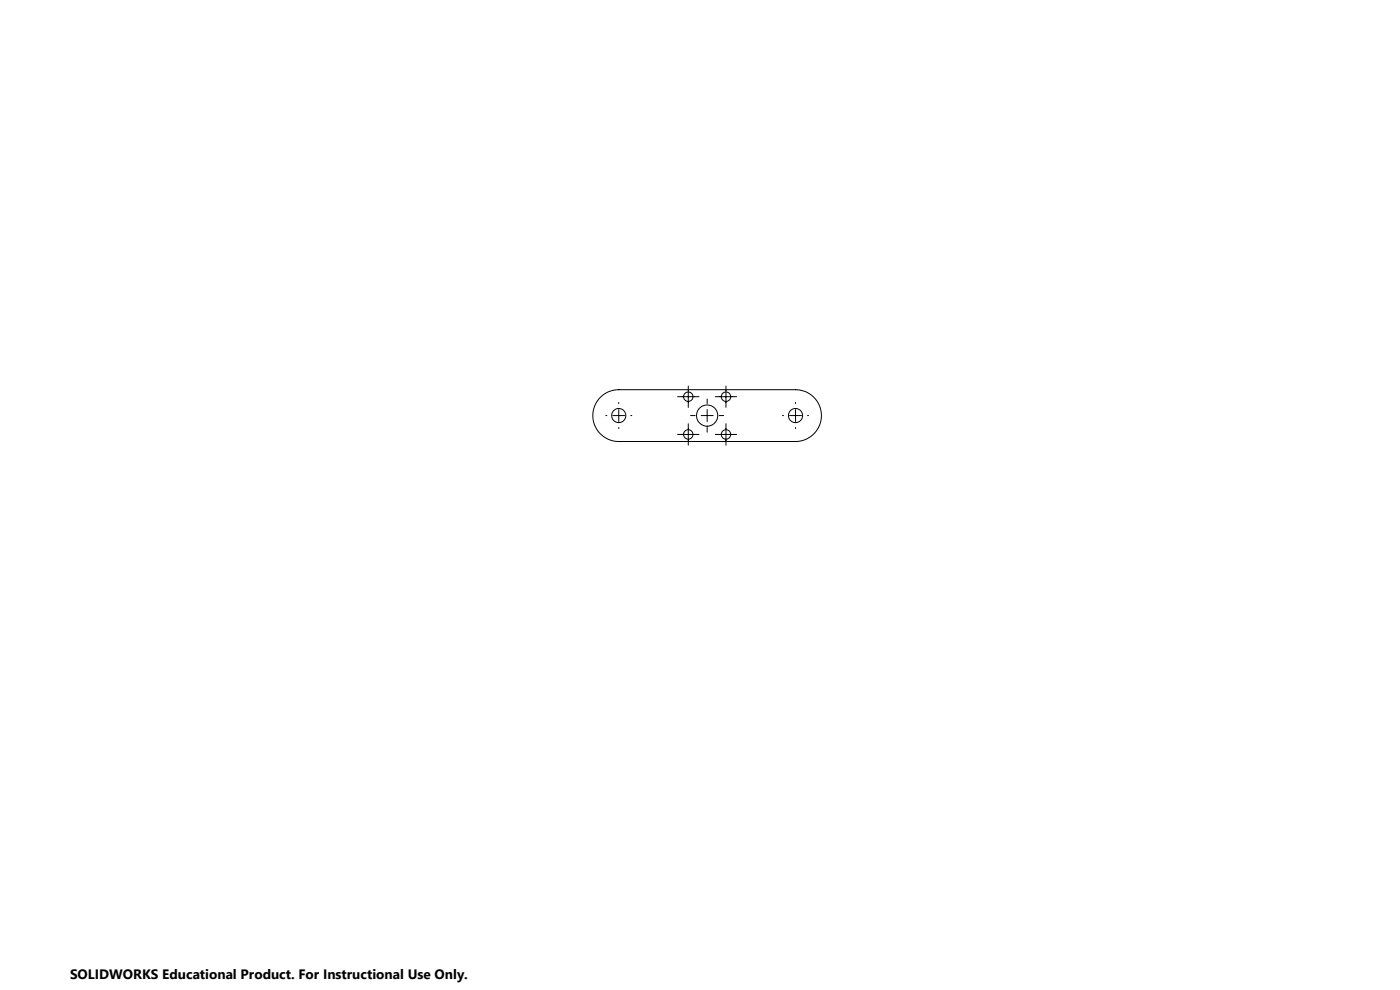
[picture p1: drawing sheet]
<svg xmlns="http://www.w3.org/2000/svg" width="594mm" height="420mm" viewBox="0 0 594 420" stroke-linecap="round" stroke-linejoin="round" font-family="sans-serif">
<g fill="none" stroke="#000" stroke-width=".42">
<path d="M254.6 168.7a10.8 10.8 0 0 1 7.9-3.4h75a11 11 0 0 1 11 11 11 11 0 0 1-11 11h-75a11 11 0 0 1-10.1-6.7 11 11 0 0 1 2.2-11.9zM257 176.3h.5M260 176.3h5.1M262.5 170.8v.4M262.5 173.8v5M267.6 176.3h.5M287.5 168.3h9.1M292 163.8v9M292 179.8v9.1M293 176.3h2M297.5 176.3h5.1M300 169.3v1.9"/>
<path d="M300 173.8v5M303.5 168.3h9.1M305.1 176.3h2M308 163.8v9M308 179.8v9.1M332 176.3h.5M335 176.3h5.1M337.5 170.8v.4M337.5 173.8v5M342.6 176.3h.5M262.5 181.4v.4M287.5 184.3h9.1"/>
<path d="M300 181.4v2M303.5 184.3h9.1M337.5 181.4v.4"/>
<circle cx="262.5" cy="176.3" r="3"/>
<circle cx="292" cy="168.3" r="2"/>
<circle cx="300" cy="176.3" r="4.5"/>
<circle cx="308" cy="168.3" r="2"/>
<circle cx="337.5" cy="176.3" r="3"/>
<circle cx="292" cy="184.3" r="2"/>
<circle cx="308" cy="184.3" r="2"/>
</g>
<text font-size="5.8" x="29.7" y="415.3">SOLIDWORKS Educational Product. For Instructional Use Only.</text>
</svg>
